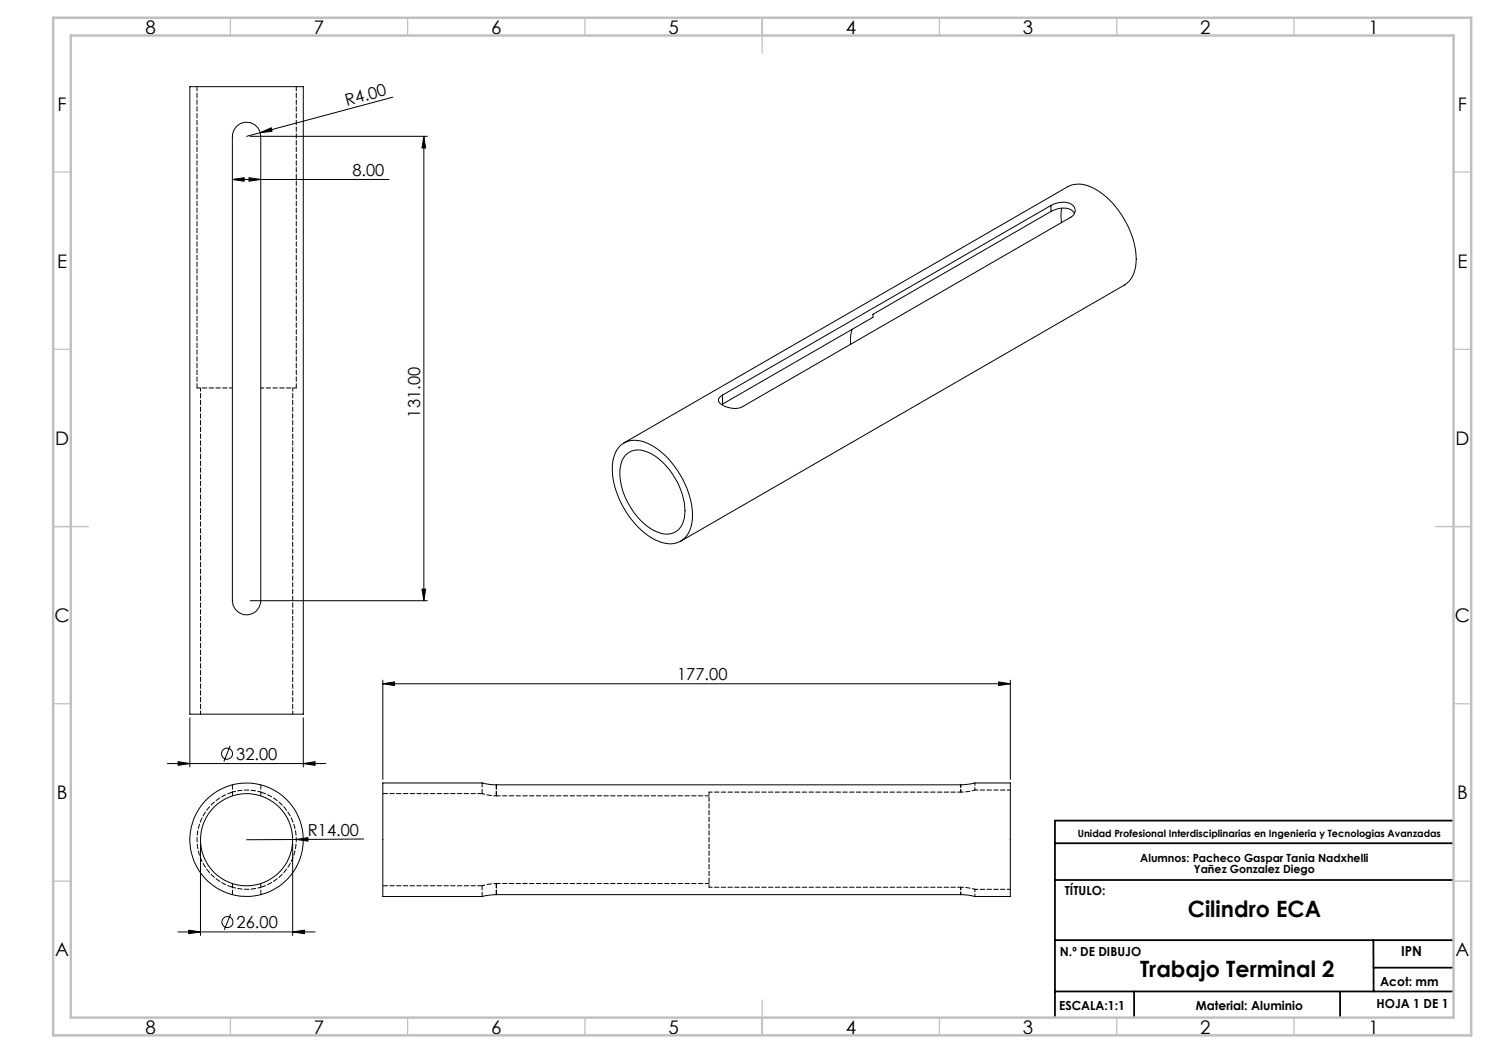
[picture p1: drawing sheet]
<svg xmlns="http://www.w3.org/2000/svg" width="420mm" height="297mm" viewBox="0 0 420 297" stroke-linecap="round" stroke-linejoin="round" font-family="sans-serif">
<g fill="none" stroke="#000" stroke-width=".28">
<path d="M53.6 24.4h31.9v177h-31.9zM66.8 35.5a4 4 0 0 1 4.3-.7 4 4 0 0 1 2.5 3.6v131a4 4 0 0 1-4 4 4 4 0 0 1-4.1-4v-131l.5-1.8zM70.6 38.4h49.9M73.4 37.4l3.1-1.3 .2 .9zM110.8 27.4l-41.2 11M119.6 38.4l.5 3.3h-1.1zM119.6 38.4v131M65.5 50.6l3.4-.5v1zM65.5 50.6h44.2M70.2 50.1l3.4 .5-3.4 .5zM296.4 58a5.9 5.9 0 0 1 6.3 0 2 2 0 0 1-.6 3.2l-92.6 53.5a6 6 0 0 1-6.8-1.4 1.57 1.57 0 0 1 1.1-1.9M296.4 59.7a6.3 6.3 0 0 1 5.9-.4l.8 .9"/>
<path d="M296.4 58l-92.6 53.4M296.4 59.7l-50.2 28.9v.9l-42.4 24.5M296.4 58v1.7M299.5 58.7l-.2 2.1 .1 2M240.3 92.9l-.4 2.5v1.7M203.8 114l-.2 .1M203.8 111.4v2.6M175.1 125.6a7.3 7.3 0 0 1 8.7 0 24.8 24.8 0 0 1 11.5 20.8 6.7 6.7 0 0 1-5.8 7 13.3 13.3 0 0 1-9.7-4.9 24.4 24.4 0 0 1-7-17.9l.2-1.1a7.4 7.4 0 0 1 2.1-3.9zM176 124.9l125.2-72.2a8.3 8.3 0 0 1 8.7 1.2 25.3 25.3 0 0 1 10.6 19.2 8.2 8.2 0 0 1-3.3 7.3l-125.2 72.2M176.4 128.5a5.3 5.3 0 0 1 6.7-.8 19.8 19.8 0 0 1 10 17.4 5.2 5.2 0 0 1-5.6 5.5 15 15 0 0 1-10-8.1 15.3 15.3 0 0 1-2-12.7zM70.6 169.4h49.9M119 166.2h1.1l-.5 3.2z"/>
<path d="M108 192.9l3.3-.6v1.1zM108 191.8v28M108 192.9h177M281.7 192.3l3.3 .6-3.3 .5zM285 191.8v28M47.2 215.4h44.7M50.2 214.8l3.4 .6-3.4 .5zM53.6 202.5v13.9M64.9 210.4l-1.8 4.4M85.5 215.4l3.4-.6v1.1zM85.5 202.5v13.9M56.6 237.8v26"/>
<path d="M82.5 237.8v26M83.5 236.8l3.4-.5v.9zM102.6 236.6l-33 .3M65.1 257.8l-1.8 4.5M136 252.9h-28v-32.1h28l3.5 .6h131.5l3.9-.5 10.1-.1v32.1h-10.1M136 252.8l4-.5h131.5l3.4 .5M50.2 262.9h38.7M53.2 262.4l3.4 .5-3.4 .4zM82.5 262.9l3.4-.5v.9z"/>
<circle cx="64" cy="212.6" r="1.55"/>
<circle cx="69.6" cy="236.9" r="16"/>
<circle cx="69.6" cy="236.8" r="13"/>
<circle cx="64.2" cy="260.1" r="1.56"/>
</g>
<path d="M297.6 237.8h112.2M409.8 231.5h-112.2v55.2M297.6 248.2h112.2M297.6 279.6h112.2M297.6 265.2h112.2M319.9 279.6v7.1M378 279.7v7.1M387.4 265.2l.1 14.4M387.4 272.9h22.4" fill="none" stroke="#000" stroke-width=".5"/>
<g fill="none" stroke="#c0c0c0" stroke-width=".35">
<path d="M65 5v5M115 5v5M165 5v5M215 5v10M265 5v5M315 5v5M365 5v5M15 48.5h5M410 48.5h5M15 98.5h5M410 98.5h5M15 148.5h10"/>
<path d="M405 148.5h10M15 198.5h5M410 198.5h5M15 248.5h5M410 248.5h5M65 287v5M115 287v5M165 287v5M215 282v10M265 287v5M315 287v5M365 287v5"/>
</g>
<path d="M15 5h400v287h-400zM20 10h390v277h-390z" fill="none" stroke="#c0c0c0" stroke-width=".7"/>
<g fill="#000">
<path d="M73.4 37.4l3.1-1.3 .2 .9zM83.5 236.8l3.4-.5v.9z"/>
<path d="M119.6 38.4l.5 3.3h-1.1zM119 166.2h1.1l-.5 3.2z"/>
<path d="M65.5 50.6l3.4-.5v1zM70.2 50.1l3.4 .5-3.4 .5z"/>
<path d="M85.5 215.4l3.4-.6v1.1zM50.2 214.8l3.4 .6-3.4 .5z"/>
<path d="M53.2 262.4l3.4 .5-3.4 .4zM82.5 262.9l3.4-.5v.9zM108 192.9l3.3-.6v1.1zM281.7 192.3l3.3 .6-3.3 .5z"/>
</g>
<path d="M55.6 24.4v85M83.6 109.4v-85M65.6 224.5v-3.2M73.6 224.5v-3.2M140 224.5v-3.2M65.6 252.3v-3.1M73.6 252.3v-3.1M140 252.3v-3.1" fill="none" stroke="#000" stroke-width=".28" stroke-dasharray="1.3 .6"/>
<path d="M65.6 223.4a14 14 0 0 0-10 13.4 14 14 0 0 0 10 13.4M136 223.8h-28M73.6 250.2a14 14 0 0 0 10-13.4 14 14 0 0 0-10-13.4M108 249.8h28" fill="none" stroke="#000" stroke-width=".28" stroke-dasharray="1.3 .6" stroke-dashoffset="-.1"/>
<path d="M56.6 109.4v92M65.6 109.4h-10M83.6 109.4h-10M82.6 201.4v-92M73.6 223.4a14 14 0 0 0-8 0M271 223.4h-71M285 222.8h-10M65.6 250.2a14 14 0 0 0 8 0M200 250.2h71M275 250.8h10" fill="none" stroke="#000" stroke-width=".28" stroke-dasharray="1.3 .6" stroke-dashoffset=".4"/>
<path d="M136 223.8l2.1 .5 1.9 .2M271 223.4l4-.6M271 223.4v-2.1M140 249.2l-4 .6M271 252.3v-2.1M275 250.8l-4-.6" fill="none" stroke="#000" stroke-width=".28" stroke-dasharray="1.3 .6" stroke-dashoffset=".5"/>
<path d="M275 222.8v-2M200 250.2v-26.8M275 252.8v-2" fill="none" stroke="#000" stroke-width=".28" stroke-dasharray="1.3 .6" stroke-dashoffset=".6"/>
<path d="M200 224.5h-60M140 249.2h60" fill="none" stroke="#000" stroke-width=".28" stroke-dasharray="1.3 .6" stroke-dashoffset=".2"/>
<path d="M136 220.8v3M136 249.8v3" fill="none" stroke="#000" stroke-width=".28" stroke-dasharray="1.3 .6" stroke-dashoffset=".1"/>
<g font-size="6.3">
<text x="335" y="258.7">Cilindro ECA</text>
<text x="321.6" y="275.4">Trabajo Terminal 2</text>
</g>
<g font-size="5.3">
<text x="41" y="9.5">8</text>
<text x="88.5" y="9.5">7</text>
<text x="138.5" y="9.5">6</text>
<text x="188.5" y="9.5">5</text>
<text x="238.5" y="9.5">4</text>
<text x="288.5" y="9.5">3</text>
<text x="338.5" y="9.5">2</text>
<text x="386" y="9.5">1</text>
<text x="16.2" y="31.3">F</text>
<text x="411.2" y="31.3">F</text>
<text x="16.1" y="75.5">E</text>
<text x="411.1" y="75.5">E</text>
<text x="15.5" y="125.5">D</text>
<text x="410.5" y="125.5">D</text>
<text x="15.4" y="175.5">C</text>
<text x="410.4" y="175.5">C</text>
<text x="16" y="225.5">B</text>
<text x="411" y="225.5">B</text>
<text x="15.5" y="269.8">A</text>
<text x="410.5" y="269.8">A</text>
<text x="41" y="291.5">8</text>
<text x="88.5" y="291.5">7</text>
<text x="138.5" y="291.5">6</text>
<text x="188.5" y="291.5">5</text>
<text x="238.5" y="291.5">4</text>
<text x="288.5" y="291.5">3</text>
<text x="338.5" y="291.5">2</text>
<text x="386" y="291.5">1</text>
</g>
<g font-size="4.7">
<text x="97.8" y="29.8" transform="rotate(-15 97.8 29.8)">R4.00</text>
<text x="99.4" y="49.6">8.00</text>
<text x="118.6" y="117.8" transform="rotate(-90 118.6 117.8)">131.00</text>
<text x="191" y="191.8">177.00</text>
<text x="66.6" y="214.3">32.00</text>
<text x="86.8" y="235.7">R14.00</text>
<text x="66.7" y="261.8">26.00</text>
</g>
<text font-size="3.9" x="395.2" y="269.7">IPN</text>
<g font-size="3.5">
<text x="300.4" y="252.4">TÍTULO:</text>
<text x="299" y="269.7">N.º DE DIBUJO</text>
<text x="389.3" y="278">Acot: mm</text>
<text x="298.8" y="285">ESCALA:1:1</text>
<text x="337.3" y="285">Material: Aluminio</text>
<text x="388.3" y="284.3">HOJA 1 DE 1</text>
</g>
<g font-size="3.2">
<text x="321.6" y="243.2">Alumnos: Pacheco Gaspar Tania Nadxhelli</text>
<text x="336.7" y="246.3">Yañez Gonzalez Diego</text>
</g>
<text font-size="2.8" x="304" y="236.1">Unidad Profesional Interdisciplinarias en Ingenieria y Tecnologias Avanzadas</text>
</svg>
